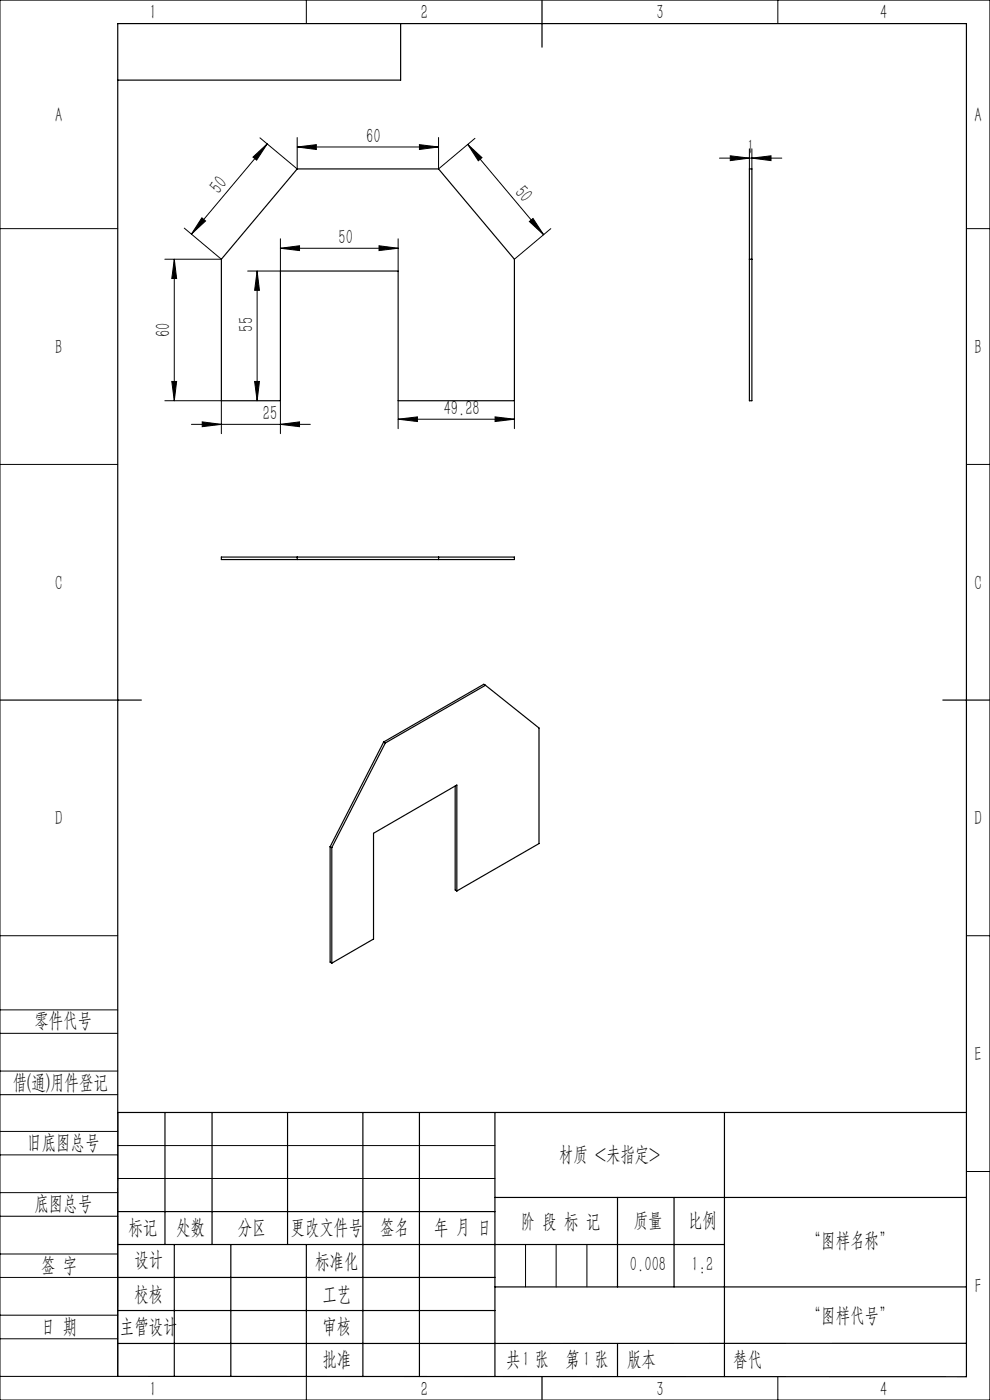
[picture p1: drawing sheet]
<svg xmlns="http://www.w3.org/2000/svg" width="210mm" height="297mm" viewBox="0 0 210 297" stroke-linecap="round" stroke-linejoin="round" font-family="sans-serif">
<g fill="none" stroke="#000" stroke-width=".21">
<path d="M0 0h210v297h-210zM65 0v5M165 0v5M53.7 33.3l3-2.8-2.3 3.5zM56.7 30.5l-16.1 19.2M63 31.2l4.1-.5v1zM63 29.2v6.6l-7.9-6.6M63 31.2h30M89 30.7l4 .5-4 .5zM93 29.2v6.6l7.8-6.5M99.2 30.7l16.1 19.1M99.2 30.7l3 2.7-.7 .7z"/>
<path d="M152.6 33.5h13.2M154.9 33.1l4.1 .4-4.1 .6zM159 31.6v4.2M159.5 33.5l4-.4v1zM159.5 31.6v4.2M0 48.5h25M37 55l.5 4.1h-1.1zM37 55v30M39.1 48.4l7.9 6.6h-12M42.8 46.2l.8 .7-3 2.8zM54.5 57.5l.5 4.1h-1zM54.5 57.5v27.5"/>
<path d="M59.5 52.7l4-.6v1.1zM59.5 50.7v6.8h-7M59.5 52.7h25M80.4 52.1l4.1 .6-4.1 .5zM84.5 50.7v6.8M112.3 47l.8-.6 2.2 3.4zM116.8 48.5l-7.7 6.5M205 48.5h5M0 98.5h25M35 85h12v7M36.4 80.9h1.1l-.5 4.1zM40.6 90h25.2"/>
<path d="M42.9 89.5l4.1 .5-4.1 .5zM54 80.9h1l-.5 4.1zM59.5 90l4-.5v1zM59.5 85v7M84.5 88.9l4-.5v1zM84.5 85v5.9M84.5 88.9h24.6M105 88.4l4.1 .5-4.1 .5zM109.1 85v5.9M205 98.5h5M0 198.5h25M205 198.5h5"/>
<path d="M0 214.2h25M0 219.2h25M0 232.2h25M0 227.2h25M25 236v56h-25M0 245h25M0 240h25M0 258h25M0 253h25M25 243h80M25 250h80M205 248.5h5"/>
<path d="M0 271h25M0 266h25M0 279h25M111.5 264v9M118 264v9M124.5 264v9M0 284h25M65 292.1v4.9M153.7 292h.1M165 292v5"/>
</g>
<g fill="none" stroke="#000" stroke-width=".25">
<path d="M85 5v12h-60M115 0v10M63 35.8h30l16.1 19.2v30h-24.6v-27.5h-25v27.5h-12.5v-30zM159 35.8h.5v49.2h-.5zM159 55h.5M47 118.2h62.1v.5h-62.1zM63 118.2v.5M93 118.2v.5M0 148.5h30M81.4 157.4l-11.4 22.2M81.4 157.4l.3 .2M81.7 157.6l-11.3 22.2"/>
<path d="M103 145.4l-21.3 12.2M103 145.4l11.3 9v24.6l-17.4 10M103 145.4l-.4-.2-21.2 12.2M200 148.5h10M70 179.6l.4 .2M70 179.6v24.5l.4 .2M70.4 179.8v24.5M96.6 166.8v22l.3 .2M96.9 189v-22.5l-17.7 10.3v22.4l-8.8 5.1M25 236h180M35 236v28M45 236v28"/>
<path d="M61 236v28M77 236v56M89 236v56M105 236v56M153.7 236v56M25 257h80M105 254h100M131 254v19M143 254v19M25 264h128.7M25 271h80M25 278h80"/>
<path d="M37 264v28M49 264v28M65 264.1v28M105 273h100M25 292l180 .1v-287.1h-180v287M115 292v5M131 285v7M205 285h-180"/>
</g>
<g fill="#000">
<path d="M53.7 33.3l3-2.8-2.3 3.5zM42.8 46.2l.8 .7-3 2.8z"/>
<path d="M89 30.7l4 .5-4 .5zM63 31.2l4.1-.5v1zM80.4 52.1l4.1 .6-4.1 .5zM59.5 52.7l4-.6v1.1z"/>
<path d="M54.5 57.5l.5 4.1h-1zM54 80.9h1l-.5 4.1zM37 55l.5 4.1h-1.1zM36.4 80.9h1.1l-.5 4.1z"/>
<path d="M112.3 47l.8-.6 2.2 3.4zM99.2 30.7l3 2.7-.7 .7z"/>
<path d="M42.9 89.5l4.1 .5-4.1 .5zM59.5 90l4-.5v1zM154.9 33.1l4.1 .4-4.1 .6zM159.5 33.5l4-.4v1z"/>
<path d="M84.5 88.9l4-.5v1zM105 88.4l4.1 .5-4.1 .5z"/>
</g>
<g font-size="4.4">
<text x="31.7" y="4.1">1</text>
<text x="89.2" y="4.1">2</text>
<text x="139.2" y="4.1">3</text>
<text x="186.7" y="4.1">4</text>
<text x="11.7" y="25.9">A</text>
<text x="206.7" y="25.9">A</text>
<text x="77.7" y="30.3">60</text>
<text x="158.5" y="32.7">1</text>
<text x="46.5" y="41.3" transform="rotate(-50 46.5 41.3)">50</text>
<text x="109" y="40.9" transform="rotate(50 109 40.9)">50</text>
<text x="71.8" y="51.8">50</text>
<text x="36.1" y="71.5" transform="rotate(-90 36.1 71.5)">60</text>
<text x="53.7" y="70.3" transform="rotate(-90 53.7 70.3)">55</text>
<text x="11.7" y="75.1">B</text>
<text x="206.7" y="75.1">B</text>
<text x="55.8" y="89.1">25</text>
<text x="94.1" y="88">49.28</text>
<text x="11.7" y="125.1">C</text>
<text x="206.7" y="125.1">C</text>
<text x="11.7" y="175.1">D</text>
<text x="206.7" y="175.1">D</text>
<text x="7.3" y="217.9">零件代号</text>
<text x="206.7" y="225.1">E</text>
<text x="2.7" y="231">借(通)用件登记</text>
<text x="5.8" y="243.7">旧底图总号</text>
<text x="118.6" y="246.2">材质 &lt;未指定&gt;</text>
<text x="7.3" y="256.8">底图总号</text>
<text x="27.2" y="261.9">标记</text>
<text x="37.3" y="261.9">处数</text>
<text x="50.5" y="261.9">分区</text>
<text x="61.7" y="261.9">更改文件号</text>
<text x="80.6" y="261.9">签名</text>
<text x="92.1" y="261.9">年 月 日</text>
<text x="110.5" y="260.4">阶 段 标 记</text>
<text x="134.4" y="260.4">质量</text>
<text x="145.9" y="260.4">比例</text>
<text x="8.7" y="269.8">签 字</text>
<text x="28.5" y="268.7">设计</text>
<text x="66.9" y="269">标准化</text>
<text x="133.6" y="269.7">0.008</text>
<text x="146.7" y="269.7">1:2</text>
<text x="171.2" y="264.6">“图样名称”</text>
<text x="28.5" y="275.9">校核</text>
<text x="68.4" y="275.9">工艺</text>
<text x="206.8" y="274.4">F</text>
<text x="171.2" y="280.6">“图样代号”</text>
<text x="8.7" y="282.9">日 期</text>
<text x="25.4" y="282.9">主管设计</text>
<text x="68.4" y="282.8">审核</text>
<text x="68.4" y="289.9">批准</text>
<text x="107.3" y="289.9">共 张</text>
<text x="110.8" y="289.9">1</text>
<text x="120" y="289.9">第 张</text>
<text x="123.7" y="289.9">1</text>
<text x="133" y="289.9">版本</text>
<text x="155.5" y="289.9">替代</text>
<text x="31.7" y="296.1">1</text>
<text x="89.2" y="296.1">2</text>
<text x="139.2" y="296.1">3</text>
<text x="186.7" y="296.1">4</text>
</g>
</svg>
